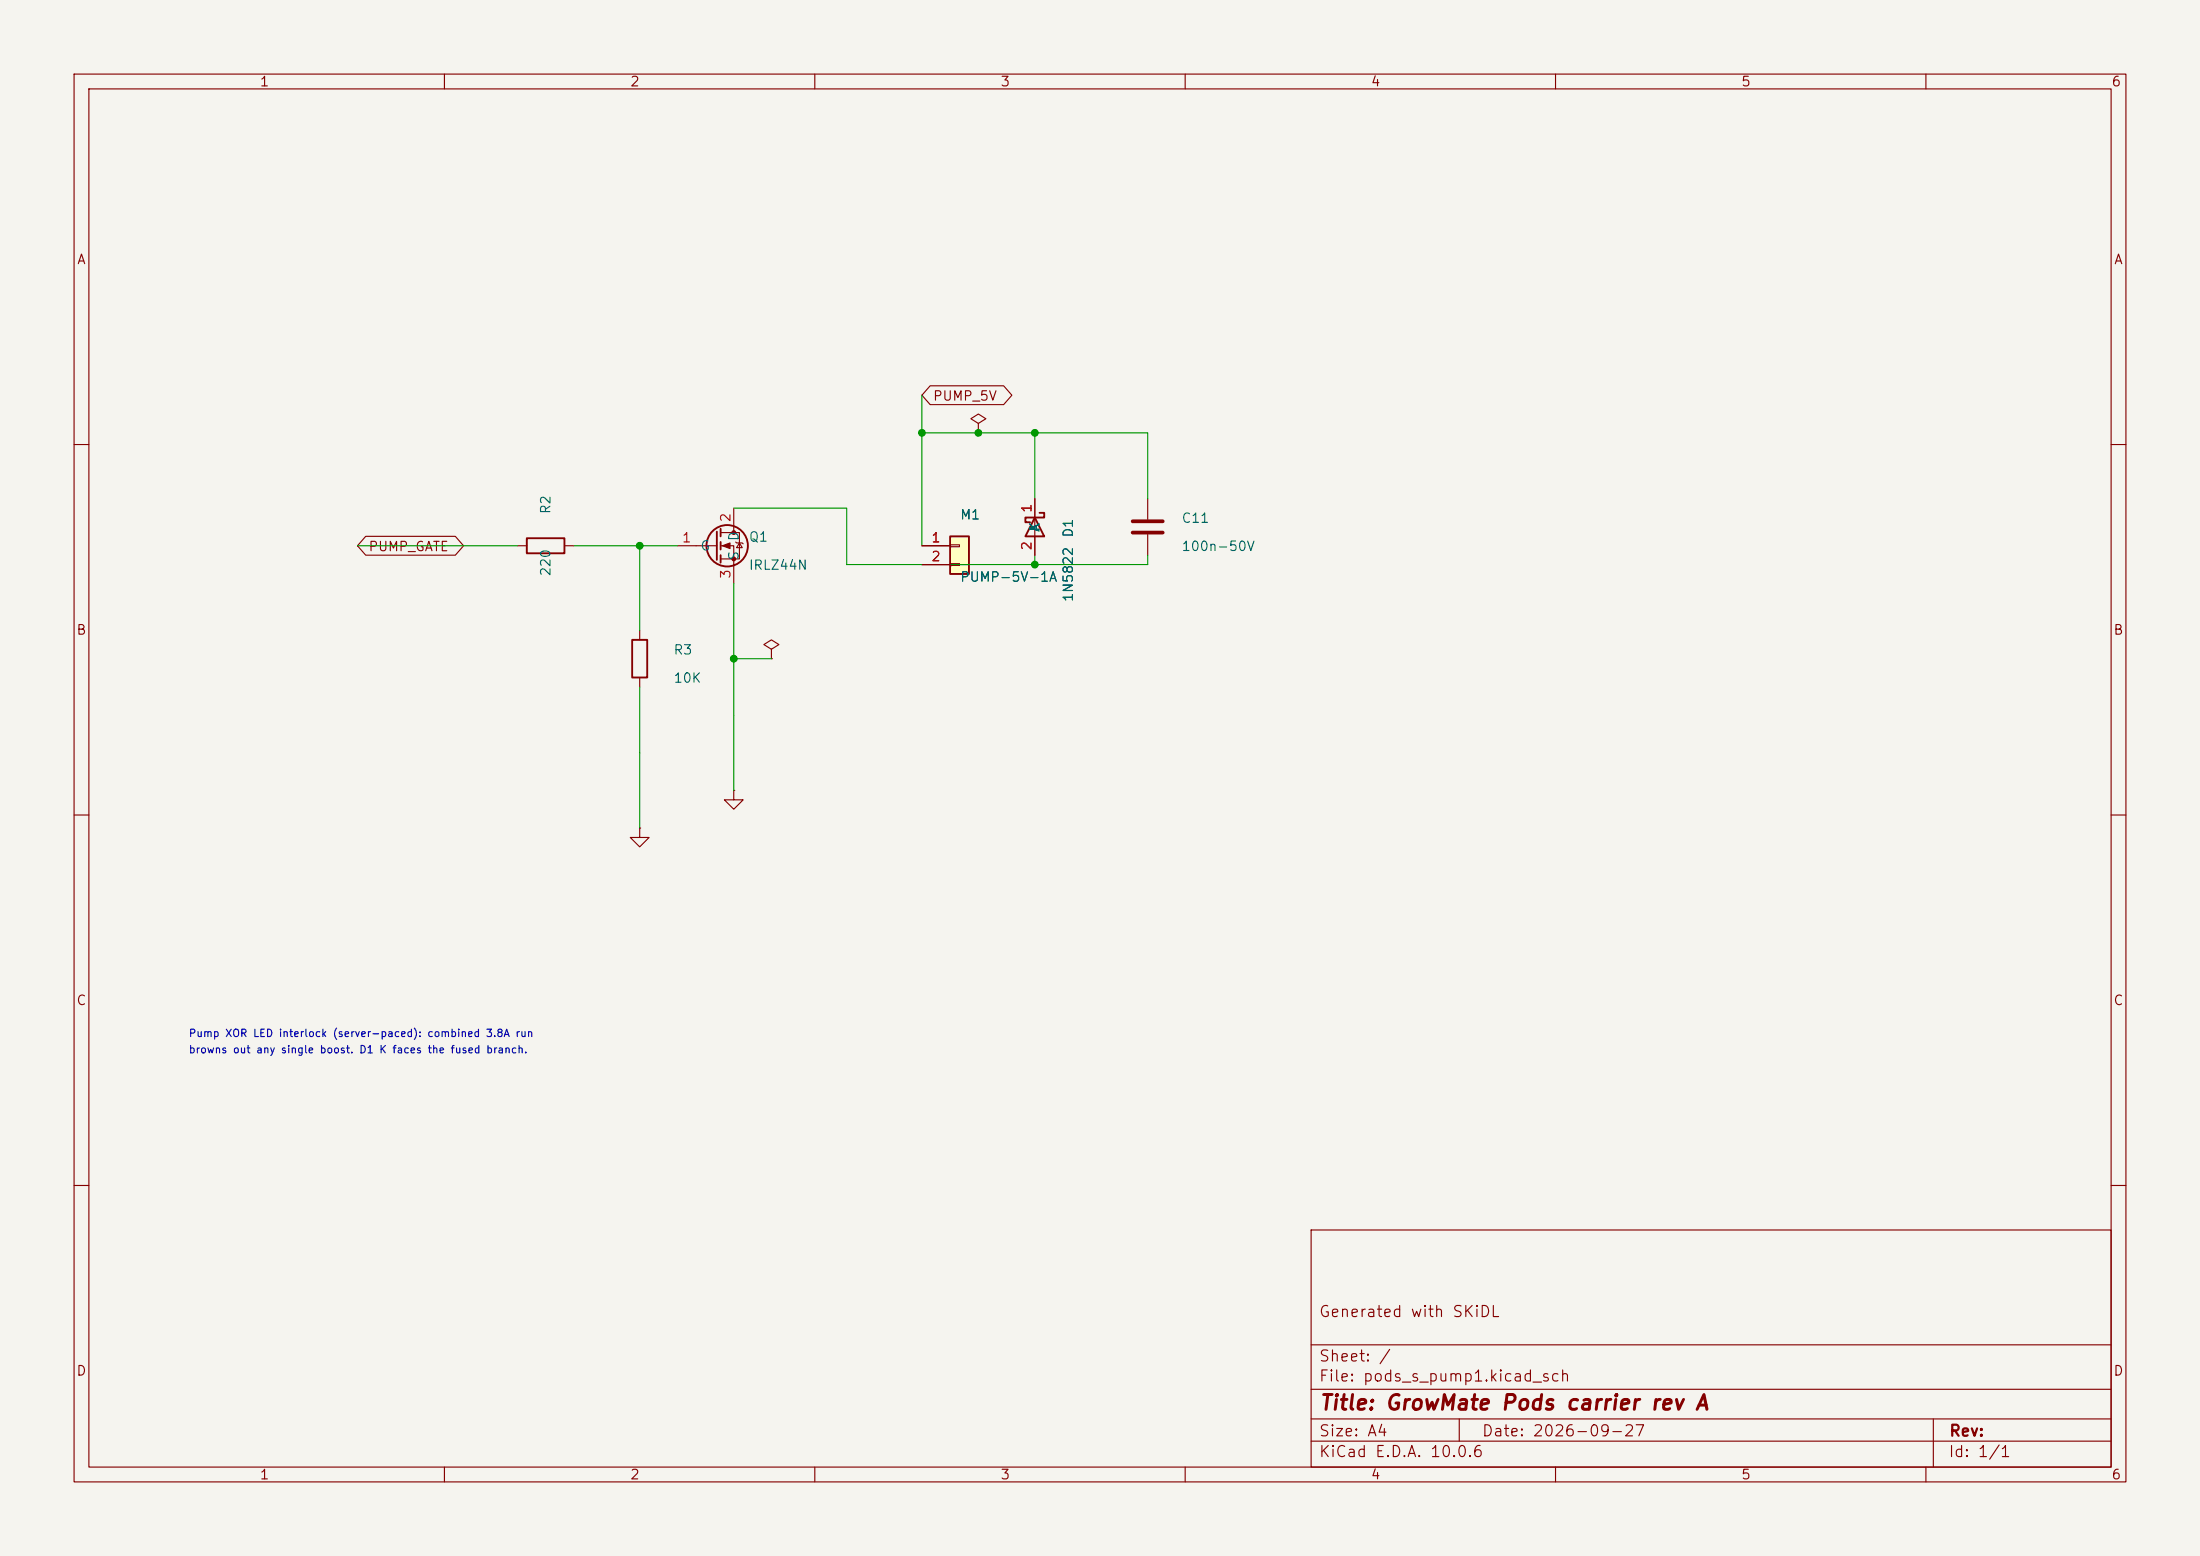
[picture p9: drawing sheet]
<svg xmlns="http://www.w3.org/2000/svg" width="297mm" height="210mm" viewBox="0 0 297 210" stroke-linecap="round" stroke-linejoin="round" font-family="sans-serif">
<path d="M0 0h297v210h-297z" fill="#f5f4ef" stroke="#f5f4ef" stroke-width=".14"/>
<g fill="none" stroke="#840000" stroke-width=".15">
<path d="M10 10h277v190h-277zM12 12h273v186h-273zM60 10v2M110 10v2M160 10v2M210 10v2M260 10v2M10 60h2M285 60h2M10 110h2M285 110h2M10 160h2"/>
<path d="M177 166h108v32h-108zM285 160h2M60 198v2M110 198v2M160 198v2M177 194.5h108M177 191.5h108M177 187.5h108M177 181.5h108M197 191.5v3M210 198v2M260 198v2"/>
<path d="M261 191.5v6.5"/>
</g>
<path d="M128.3 72.4h2.5v5.1h-2.5z" fill="#ffffc2"/>
<g fill="none" stroke="#840000" stroke-width=".25">
<path d="M71.1 72.6h5.1v2.1h-5.1zM96.8 71.8v3.8M97.3 71.4v1M97.3 73.2v1M97.3 74.9v1M128.3 72.4h2.5v5.1h-2.5zM139.7 69.9l1.3 2.5h-2.6zM140.3 69.2h.7v.7h-2.6v.6h.7M85.3 86.4h2.1v5h-2.1z"/>
<circle cx="98.2" cy="73.7" r="2.79"/>
</g>
<g fill="none" stroke="#840000" stroke-width=".15">
<path d="M125.6 52.1h9.9l1.1 1.2-1.1 1.3h-9.9l-1.1-1.3zM132.1 57.2l1-.7-1-.6-1 .6 1 .7v1.2M132.1 58.4h.1M49.4 72.4h12.1l1.1 1.3-1.1 1.2h-12.1l-1.1-1.2zM69.8 73.7h1.3M76.2 73.7h1.3M91.4 73.7h5.4M97.3 71.9h2.5v3.5h-2.5M97.3 73.7h1.8v5M99.1 68.6v3.3M99.3 73.2l.1 .1h.8l.1 .1M99.8 73.3l.4 .6h-.8z"/>
<path d="M124.5 73.7h3.8M124.5 76.2h3.8M128.3 73.5h1.2v.3h-1.2zM128.3 76.1h1.2v.2h-1.2zM139.7 67.3v7.6M154.9 67.3v2.8M154.9 72.1v2.8M86.4 85.1v1.3M86.4 91.4v1.3M104.1 87.6l1.1-.6-1.1-.6-1 .6 1 .6v1.3M104.1 88.9h.1M86.4 111.8v1.2h1.2l-1.2 1.3-1.3-1.3h1.3"/>
<path d="M86.4 111.8h.1M99.1 106.7v1.3h1.2l-1.2 1.2-1.3-1.2h1.3M99.1 106.7h.1"/>
</g>
<path d="M152.9 70.4h4.1M152.9 71.9h4.1" fill="none" stroke="#840000" stroke-width=".51"/>
<g fill="#840000" stroke="#840000" stroke-width=".15">
<path d="M97.5 73.7l1.1-.4v.7z"/>
<circle cx="99.1" cy="71.9" r=".25"/>
<circle cx="99.1" cy="75.4" r=".25"/>
</g>
<path d="M124.5 58.4h30.4v8.9M124.5 53.3v20.4M139.7 58.4v8.9M48.3 73.7h21.5M77.5 73.7h13.9M86.4 73.7v11.4M99.1 78.7v28M99.1 68.6h15.2v7.6h40.6v-1.3M139.7 74.9v1.3M86.4 92.7v19.1M99.1 88.9h5" fill="none" stroke="#009600" stroke-width=".15"/>
<g fill="#009600" stroke="#009600" stroke-width=".14">
<circle cx="139.7" cy="76.2" r=".46"/>
<circle cx="86.4" cy="73.7" r=".46"/>
<circle cx="99.1" cy="88.9" r=".46"/>
<circle cx="124.5" cy="58.4" r=".46"/>
<circle cx="132.1" cy="58.4" r=".46"/>
<circle cx="139.7" cy="58.4" r=".46"/>
</g>
<text font-size="2" fill="#840000" x="178" y="190.8">Title: GrowMate Pods carrier rev A</text>
<g font-size="1.5" fill="#840000">
<text x="178" y="178.1">Generated with SKiDL</text>
<text x="178" y="184.1">Sheet: /</text>
<text x="178" y="186.8">File: pods_s_pump1.kicad_sch</text>
<text x="178" y="197">KiCad E.D.A. 10.0.6</text>
<text x="178" y="194.2">Size: A4</text>
<text x="200" y="194.2">Date: 2026-09-27</text>
<text x="263" y="197">Id: 1/1</text>
<text x="263" y="194.2">Rev:</text>
</g>
<g font-size="1.3" fill="#840000">
<text x="35" y="12">1</text>
<text x="85" y="12">2</text>
<text x="135" y="12">3</text>
<text x="185" y="12">4</text>
<text x="235" y="12">5</text>
<text x="285" y="12">6</text>
<text x="10.3" y="36">A</text>
<text x="285.3" y="36">A</text>
<text x="125.9" y="54.4">PUMP_5V</text>
<text x="49.7" y="74.7">PUMP_GATE</text>
<text x="10.2" y="86">B</text>
<text x="285.2" y="86">B</text>
<text x="10.2" y="136">C</text>
<text x="285.2" y="136">C</text>
<text x="10.2" y="186">D</text>
<text x="285.2" y="186">D</text>
<text x="35" y="200">1</text>
<text x="85" y="200">2</text>
<text x="135" y="200">3</text>
<text x="185" y="200">4</text>
<text x="235" y="200">5</text>
<text x="285" y="200">6</text>
</g>
<g font-size="1.3" fill="#006464">
<text x="74.6" y="69.5" transform="rotate(-90 74.6 69.5)">R2</text>
<text x="129.5" y="70.4">M1</text>
<text x="140.7" y="71.9" transform="rotate(-90 140.7 71.9)">A</text>
<text x="140.7" y="71.9" transform="rotate(-90 140.7 71.9)">K</text>
<text x="159.4" y="70.9">C11</text>
<text x="74.6" y="77.9" transform="rotate(-90 74.6 77.9)">220</text>
<text x="94.5" y="74.6">G</text>
<text x="100" y="75.7" transform="rotate(-90 100 75.7)">S</text>
<text x="100" y="73.1" transform="rotate(-90 100 73.1)">D</text>
<text x="101" y="73.4">Q1</text>
<text x="101" y="77.2">IRLZ44N</text>
<text x="145.2" y="72.6" transform="rotate(-90 145.2 72.6)">D1</text>
<text x="159.4" y="74.7">100n-50V</text>
<text x="129.5" y="78.8">PUMP-5V-1A</text>
<text x="145.2" y="81.3" transform="rotate(-90 145.2 81.3)">1N5822</text>
<text x="90.8" y="88.7">R3</text>
<text x="90.8" y="92.5">10K</text>
</g>
<g font-size="1.3" fill="#a90000">
<text x="98.9" y="70.6" transform="rotate(-90 98.9 70.6)">2</text>
<text x="139.6" y="69.3" transform="rotate(-90 139.6 69.3)">1</text>
<text x="92" y="73.5">1</text>
<text x="125.6" y="73.5">1</text>
<text x="125.6" y="76.1">2</text>
<text x="139.6" y="74.4" transform="rotate(-90 139.6 74.4)">2</text>
<text x="98.9" y="78.2" transform="rotate(-90 98.9 78.2)">3</text>
</g>
<g font-size="1" fill="#0000c2">
<text x="25.4" y="140.2">Pump XOR LED interlock (server-paced): combined 3.8A run</text>
<text x="25.4" y="142.4">browns out any single boost. D1 K faces the fused branch.</text>
</g>
</svg>
